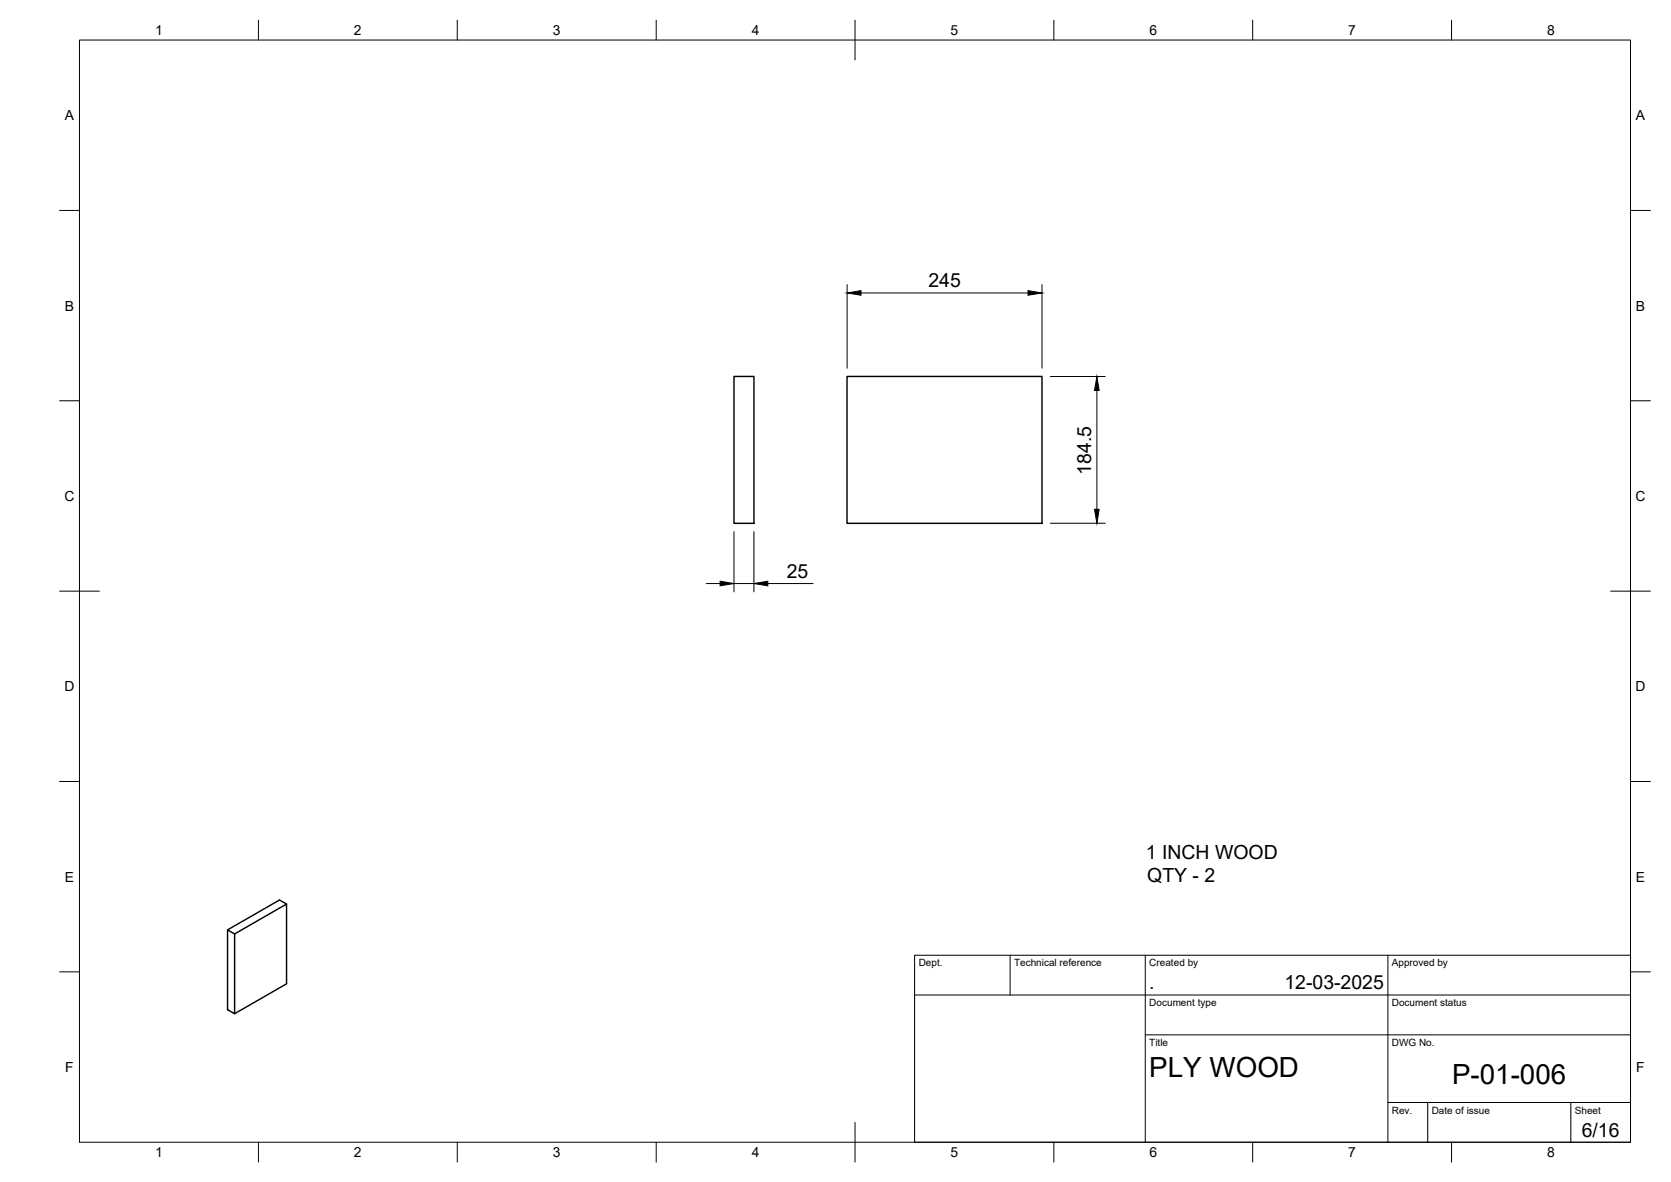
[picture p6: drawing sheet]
<svg xmlns="http://www.w3.org/2000/svg" width="420mm" height="297mm" viewBox="0 0 420 297" stroke-linecap="round" stroke-linejoin="round" font-family="sans-serif">
<!-- layer: Visible -->
<path d="M184.6 94.6h5v36.9h-5zM213 94.6h49v36.9h-49zM57.2 233.7l1.8 1v20l-1.8-1zM59 234.7l13.1-7.5v20l-13.1 7.5M72.1 227.2l-1.8-1-13.1 7.5" fill="none" stroke="#000" stroke-width=".36"/>
<!-- layer: BORDER -->
<g fill="none" stroke="#000" stroke-width=".25">
<path d="M20 10.1h390v276.9h-390zM65 5.1v5M115 5.1v5M165 5.1v5M215 5.1v10M265 5.1v5M315 5.1v5M365 5.1v5M15 52.9h5M410 52.9h5M15 100.7h5M410 100.7h5"/>
<path d="M15 148.6h10M405 148.6h10M15 196.4h5M410 196.4h5M15 244.2h5M410 244.2h5M65 287v5M115 287v5M165 287v5M215 282.1v9.9M265 287v5M315 287v5"/>
<path d="M365 287v5"/>
</g>
<!-- layer: TITLEBLOCK -->
<path d="M230 240.1h180v46.9h-180zM230 250h180M254 240.1v9.9M288 240.1v46.9M349 240.1v46.9M288 260.1h122M349 277.1h61M359 277.1v9.9M395 277.1v9.9" fill="none" stroke="#000" stroke-width=".25"/>
<!-- layer: FD_Dimensions -->
<path d="M213 71.5v21M216.5 73.6h42M262 71.5v21M264.1 94.6h13.8M275.8 98.1v29.9M184.6 133.6v15.1M189.6 133.6v15.1M264.1 131.5h13.8M177.6 146.6h3.5M184.6 146.6h5M193.1 146.6h11.3" fill="none" stroke="#000" stroke-width=".25"/>
<path d="M213 73.6l3.5-.6v1.2zM258.5 73l3.5 .6-3.5 .6zM275.8 94.6l.6 3.5h-1.2zM275.2 128h1.2l-.6 3.5zM181.1 146.1l3.5 .5-3.5 .6zM189.6 146.6l3.5-.5v1.1z" fill="#000" stroke="#000" stroke-width=".25"/>
<g font-size="7">
<text x="289" y="270.6">PLY WOOD</text>
<text x="365.1" y="272.3">P-01-006</text>
</g>
<g font-size="4.9">
<text x="233.4" y="72.2">245</text>
<text x="274.3" y="119.3" transform="rotate(-90 274.3 119.3)">184.5</text>
<text x="197.8" y="145.2">25</text>
<text x="288.1" y="215.8">1 INCH WOOD</text>
<text x="288.5" y="221.7">QTY - 2</text>
<text x="289" y="248.5">.</text>
<text x="323" y="248.5">12-03-2025</text>
<text x="397.7" y="285.7">6/16</text>
</g>
<g font-size="3.5">
<text x="39" y="8.8">1</text>
<text x="89" y="8.8">2</text>
<text x="139" y="8.8">3</text>
<text x="189" y="8.8">4</text>
<text x="239" y="8.8">5</text>
<text x="289" y="8.8">6</text>
<text x="339" y="8.8">7</text>
<text x="389" y="8.8">8</text>
<text x="16.3" y="30.2">A</text>
<text x="411.3" y="30.2">A</text>
<text x="16.3" y="78">B</text>
<text x="411.3" y="78">B</text>
<text x="16.2" y="125.9">C</text>
<text x="411.2" y="125.9">C</text>
<text x="16.2" y="173.7">D</text>
<text x="411.2" y="173.7">D</text>
<text x="16.3" y="221.6">E</text>
<text x="411.3" y="221.6">E</text>
<text x="16.4" y="269.4">F</text>
<text x="411.4" y="269.4">F</text>
<text x="39" y="290.8">1</text>
<text x="89" y="290.8">2</text>
<text x="139" y="290.8">3</text>
<text x="189" y="290.8">4</text>
<text x="239" y="290.8">5</text>
<text x="289" y="290.8">6</text>
<text x="339" y="290.8">7</text>
<text x="389" y="290.8">8</text>
</g>
<g font-size="2.5">
<text x="231" y="242.9">Dept.</text>
<text x="255" y="242.9">Technical reference</text>
<text x="289" y="242.9">Created by</text>
<text x="350" y="242.9">Approved by</text>
<text x="289" y="252.8">Document type</text>
<text x="350" y="252.8">Document status</text>
<text x="289" y="262.9">Title</text>
<text x="350" y="262.9">DWG No.</text>
<text x="350" y="279.9">Rev.</text>
<text x="360" y="279.9">Date of issue</text>
<text x="396" y="279.9">Sheet</text>
</g>
</svg>
